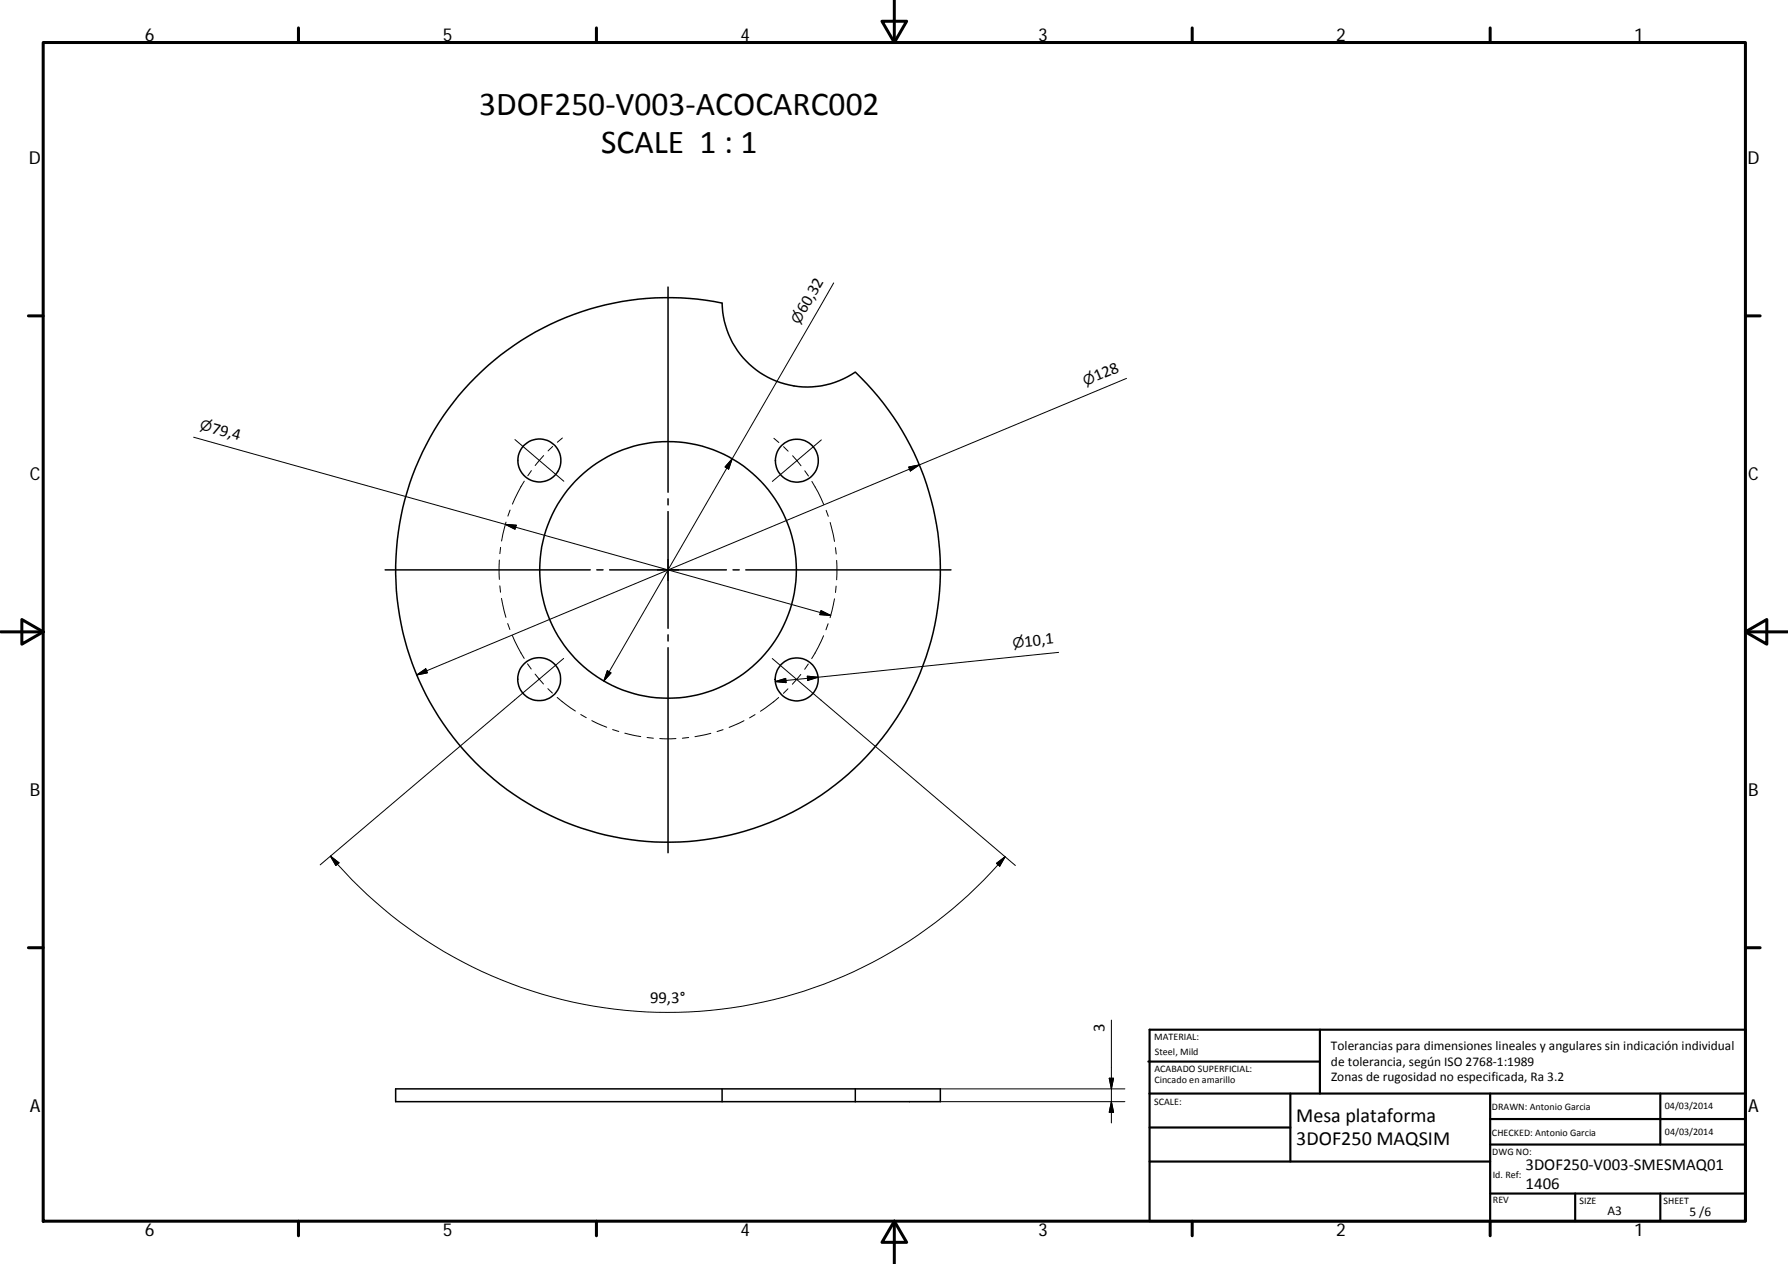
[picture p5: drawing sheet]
<svg xmlns="http://www.w3.org/2000/svg" width="420mm" height="297mm" viewBox="0 0 420 297" stroke-linecap="round" stroke-linejoin="round" font-family="sans-serif">
<g fill="none" stroke="#000" stroke-width=".36">
<path d="M111.7 88.7a63.8 63.8 0 0 1 58-17.5 20 20 0 0 0 31.3 16.2 64 64 0 0 1 2.1 90.9 64 64 0 0 1-90.9 1.3 64 64 0 0 1-.5-90.9zM169.7 258.9h31.3M169.7 255.9v3M201 255.9h-108v3h76.7M201 255.9v3M201 255.9h20v3h-20"/>
<circle cx="126.8" cy="108.2" r="5.1"/>
<circle cx="187.3" cy="108.3" r="5"/>
<circle cx="157" cy="133.9" r="30.2"/>
<circle cx="126.7" cy="159.6" r="5.1"/>
<circle cx="187.2" cy="159.7" r="5.1"/>
</g>
<g fill="none" stroke="#000" stroke-width=".71">
<path d="M10.1 10h400.1v277h-400.1zM70.1 6.6v3.4M140.2 6.6v3.4M207.3 5h5.8l-2.9 5zM210.2 0v10M280.2 6.6v3.4M350.2 6.6v3.4M6.7 74.2h3.4M410.2 74.2h3.4M.2 148.5h9.9M5.1 145.6l5 2.9-5 2.9zM410.2 148.5l5-2.9v5.8z"/>
<path d="M410.2 148.5h9.9M6.7 222.7h3.4M410.2 222.7h3.4M70.1 287v3.4M140.2 287v3.4M210.2 287l2.9 5h-5.8zM210.2 287v10M280.2 287v3.4M350.2 287v3.4"/>
</g>
<g fill="none" stroke="#000" stroke-width=".51">
<path d="M269.8 249.5h40.4M270.1 257h140.1M270.1 242h140.1v45h-140.1zM303.2 257v16M310.2 242v15M350.2 257v30M390.2 257v12M270.1 273h80.1M270.1 265h33.1M350.2 269h60M350.2 263h60M350.2 280.5h60"/>
<path d="M370.2 280.5v6.5M390.2 280.5v6.5"/>
</g>
<g fill="none" stroke="#000" stroke-width=".23">
<path d="M157 67.4v48.3M195.9 66.5l-54 93.5M264.7 88.9l-166.8 69.7M45.5 102.7l149.7 41.9M119.9 119.9l-.6 1.4M121 103.3l5.7 4.9M123.2 113.1l-1.5 2.6-1.3 2.8M124.9 110.6l-.9 1.2M126.7 108.2l5.8 4.9M126.7 108.2l-.9 1.2M127.8 107.1l-1.1 1.1M129.9 104.9l-1.1 1.1"/>
<path d="M132.2 102.9l-1.2 1M157 117.2v1.5M172.1 107.8l-.9 2.4-.8-.5zM181.9 103l1.1 1M184.1 105l1.1 1M186.3 107.1l1 1.1M187.3 108.2l-5.8 4.9M187.3 108.2l.9 1.3M189.1 110.6l.9 1.3M190.8 113.1l1.5 2.7 1.3 2.7M193 103.4l-5.7 4.8M194.1 119.9l.5 1.4"/>
<path d="M213.5 109.7l2.5-.4-2.1 1.4zM90.5 133.9h48.2M117.3 131.6v4.6M117.5 137.7l.1 1.5M117.6 128.6l-.1 1.5M118.8 123.2l2.5 .2-.3 1zM118.9 122.7l-1 4.4M140.2 133.9h1.5M143.2 133.9h27.5M157 120.2v27.5M172.2 133.9h1.5M175.2 133.9h48.3"/>
<path d="M195.1 122.8l1 4.4M196.3 128.7l.2 1.5M196.5 137.7l-.2 1.5M196.6 131.7v4.5M97.9 158.6l2.1-1.4 .4 .9zM117.8 140.6l1.1 4.5M119.3 146.5l.5 1.4M120.4 149.3l1.3 2.8 1.5 2.6M124 156l.8 1.2M125.7 158.4l1 1.2M126.7 159.6l-51.5 43.6M126.7 159.6l1 1.1"/>
<path d="M132.4 154.7l-5.7 4.9M142.7 157.6l.9 .5-1.7 1.9zM157 149.2v1.5M157 152.2v48.2M181.5 154.7l5.7 5M187.2 159.7l-1 1.1M187.2 159.7l51.4 43.7M188.2 158.5l-1 1.2M189.7 158.9l2.5 .3-2.4 .7zM189.9 156l-.8 1.3M192.9 143.5l2.3 1.1-2.5-.2zM193.5 149.4l-1.3 2.7-1.5 2.7"/>
<path d="M194.6 146.6l-.5 1.4M196.1 140.7l-1 4.5M248.8 153.3l-66.6 6.9M128.7 161.8l1.1 1.1M130.9 163.9l4.3 3.2M136.5 167.9l1.3 .8M139.1 169.4l3.5 1.5M144 171.4l1.4 .5M146.8 172.3l3.8 .8M152.1 173.3l1.4 .2M155 173.6h3.8M161.8 173.3l-1.5 .2"/>
<path d="M167 172.3l-3.7 .8M169.9 171.5l-1.4 .4M174.8 169.4l-3.5 1.5M177.4 167.9l-1.3 .8M182.2 160.2l2.4-.8 .1 1zM183 163.9l-4.3 3.3M185.2 161.9l-1.1 1M77.6 201.2a104 104 0 0 0 158.6 .1M77.6 201.2l2.1 1.6-.8 .6zM234.2 202.9l2-1.6-1.3 2.2zM261.2 239.7v24.2M221 255.9h43.3"/>
<path d="M221 258.9h43.3M260.7 253.4h1l-.5 2.5zM261.2 258.9l.5 2.5h-1z"/>
</g>
<path d="M172.1 107.8l-.9 2.4-.8-.5zM213.5 109.7l2.5-.4-2.1 1.4zM118.8 123.2l2.5 .2-.3 1zM97.9 158.6l2.1-1.4 .4 .9zM142.7 157.6l.9 .5-1.7 1.9zM182.2 160.2l2.4-.8 .1 1zM189.7 158.9l2.5 .3-2.4 .7zM192.9 143.5l2.3 1.1-2.5-.2zM77.6 201.2l2.1 1.6-.8 .6zM234.2 202.9l2-1.6-1.3 2.2zM260.7 253.4h1l-.5 2.5zM261.2 258.9l.5 2.5h-1z" fill="#000" stroke="#000" stroke-width=".23"/>
<g font-size="7.9">
<text x="112.6" y="26.9">3DOF250‐V003‐ACOCARC002</text>
<text x="141.3" y="35.9">SCALE 1 : 1</text>
</g>
<g font-size="4.7">
<text x="304.6" y="263.7">Mesa plataforma</text>
<text x="304.6" y="269.1">3DOF250 MAQSIM</text>
</g>
<g font-size="4.2">
<text x="34" y="9.6">6</text>
<text x="104" y="9.6">5</text>
<text x="174" y="9.6">4</text>
<text x="244" y="9.6">3</text>
<text x="314" y="9.6">2</text>
<text x="384" y="9.6">1</text>
<text x="6.8" y="38.7">D</text>
<text x="410.6" y="38.7">D</text>
<text x="7" y="112.9">C</text>
<text x="410.8" y="112.9">C</text>
<text x="7" y="187.1">B</text>
<text x="410.8" y="187.1">B</text>
<text x="7" y="261.3">A</text>
<text x="410.8" y="261.3">A</text>
<text x="34" y="290.4">6</text>
<text x="104" y="290.4">5</text>
<text x="174" y="290.4">4</text>
<text x="244" y="290.4">3</text>
<text x="314" y="290.4">2</text>
<text x="384" y="290.4">1</text>
</g>
<g font-size="3.9">
<text x="189.2" y="73.9" transform="rotate(-60 189.2 73.9)">60,32</text>
<text x="257.7" y="89.5" transform="rotate(-23 257.7 89.5)">128</text>
<text x="49.5" y="101.6" transform="rotate(16 49.5 101.6)">79,4</text>
<text x="240.8" y="152" transform="rotate(-6 240.8 152)">10,1</text>
<text x="152.7" y="235.7">99,3°</text>
<text x="259.6" y="242.5" transform="rotate(-90 259.6 242.5)">3</text>
<text x="358.5" y="274.9">3DOF250‐V003‐SMESMAQ01</text>
<text x="358.5" y="279.4">1406</text>
</g>
<g font-size="3.3">
<text x="187.8" y="76.3" transform="rotate(-60 187.8 76.3)">⌀</text>
<text x="255.1" y="90.6" transform="rotate(-23 255.1 90.6)">⌀</text>
<text x="46.8" y="100.9" transform="rotate(16 46.8 100.9)">⌀</text>
<text x="238.1" y="152.2" transform="rotate(-6 238.1 152.2)">⌀</text>
</g>
<g font-size="3.1">
<text x="312.8" y="246.8">Tolerancias para dimensiones lineales y angulares sin indicación individual</text>
<text x="312.8" y="250.4">de tolerancia, según ISO 2768‐1:1989</text>
<text x="312.8" y="254">Zonas de rugosidad no especificada, Ra 3.2</text>
<text x="377.7" y="285.6">A3</text>
<text x="397" y="285.9">5 /6</text>
</g>
<g font-size="2.4">
<text x="271.2" y="244.4">MATERIAL:</text>
<text x="271.3" y="251.9">ACABADO SUPERFICIAL:</text>
<text x="271.4" y="247.9">Steel, Mild</text>
<text x="271.3" y="254.6">Cincado en amarillo</text>
<text x="271.2" y="259.7">SCALE:</text>
<text x="350.6" y="260.9">DRAWN: Antonio Garcia</text>
<text x="391.2" y="260.6">04/03/2014</text>
<text x="350.6" y="267">CHECKED: Antonio Garcia</text>
<text x="391.2" y="266.6">04/03/2014</text>
<text x="350.7" y="271.4">DWG NO:</text>
<text x="350.8" y="276.8">Id. Ref:</text>
<text x="350.8" y="282.8">REV</text>
<text x="371.2" y="282.9">SIZE</text>
<text x="390.9" y="282.9">SHEET</text>
</g>
</svg>
